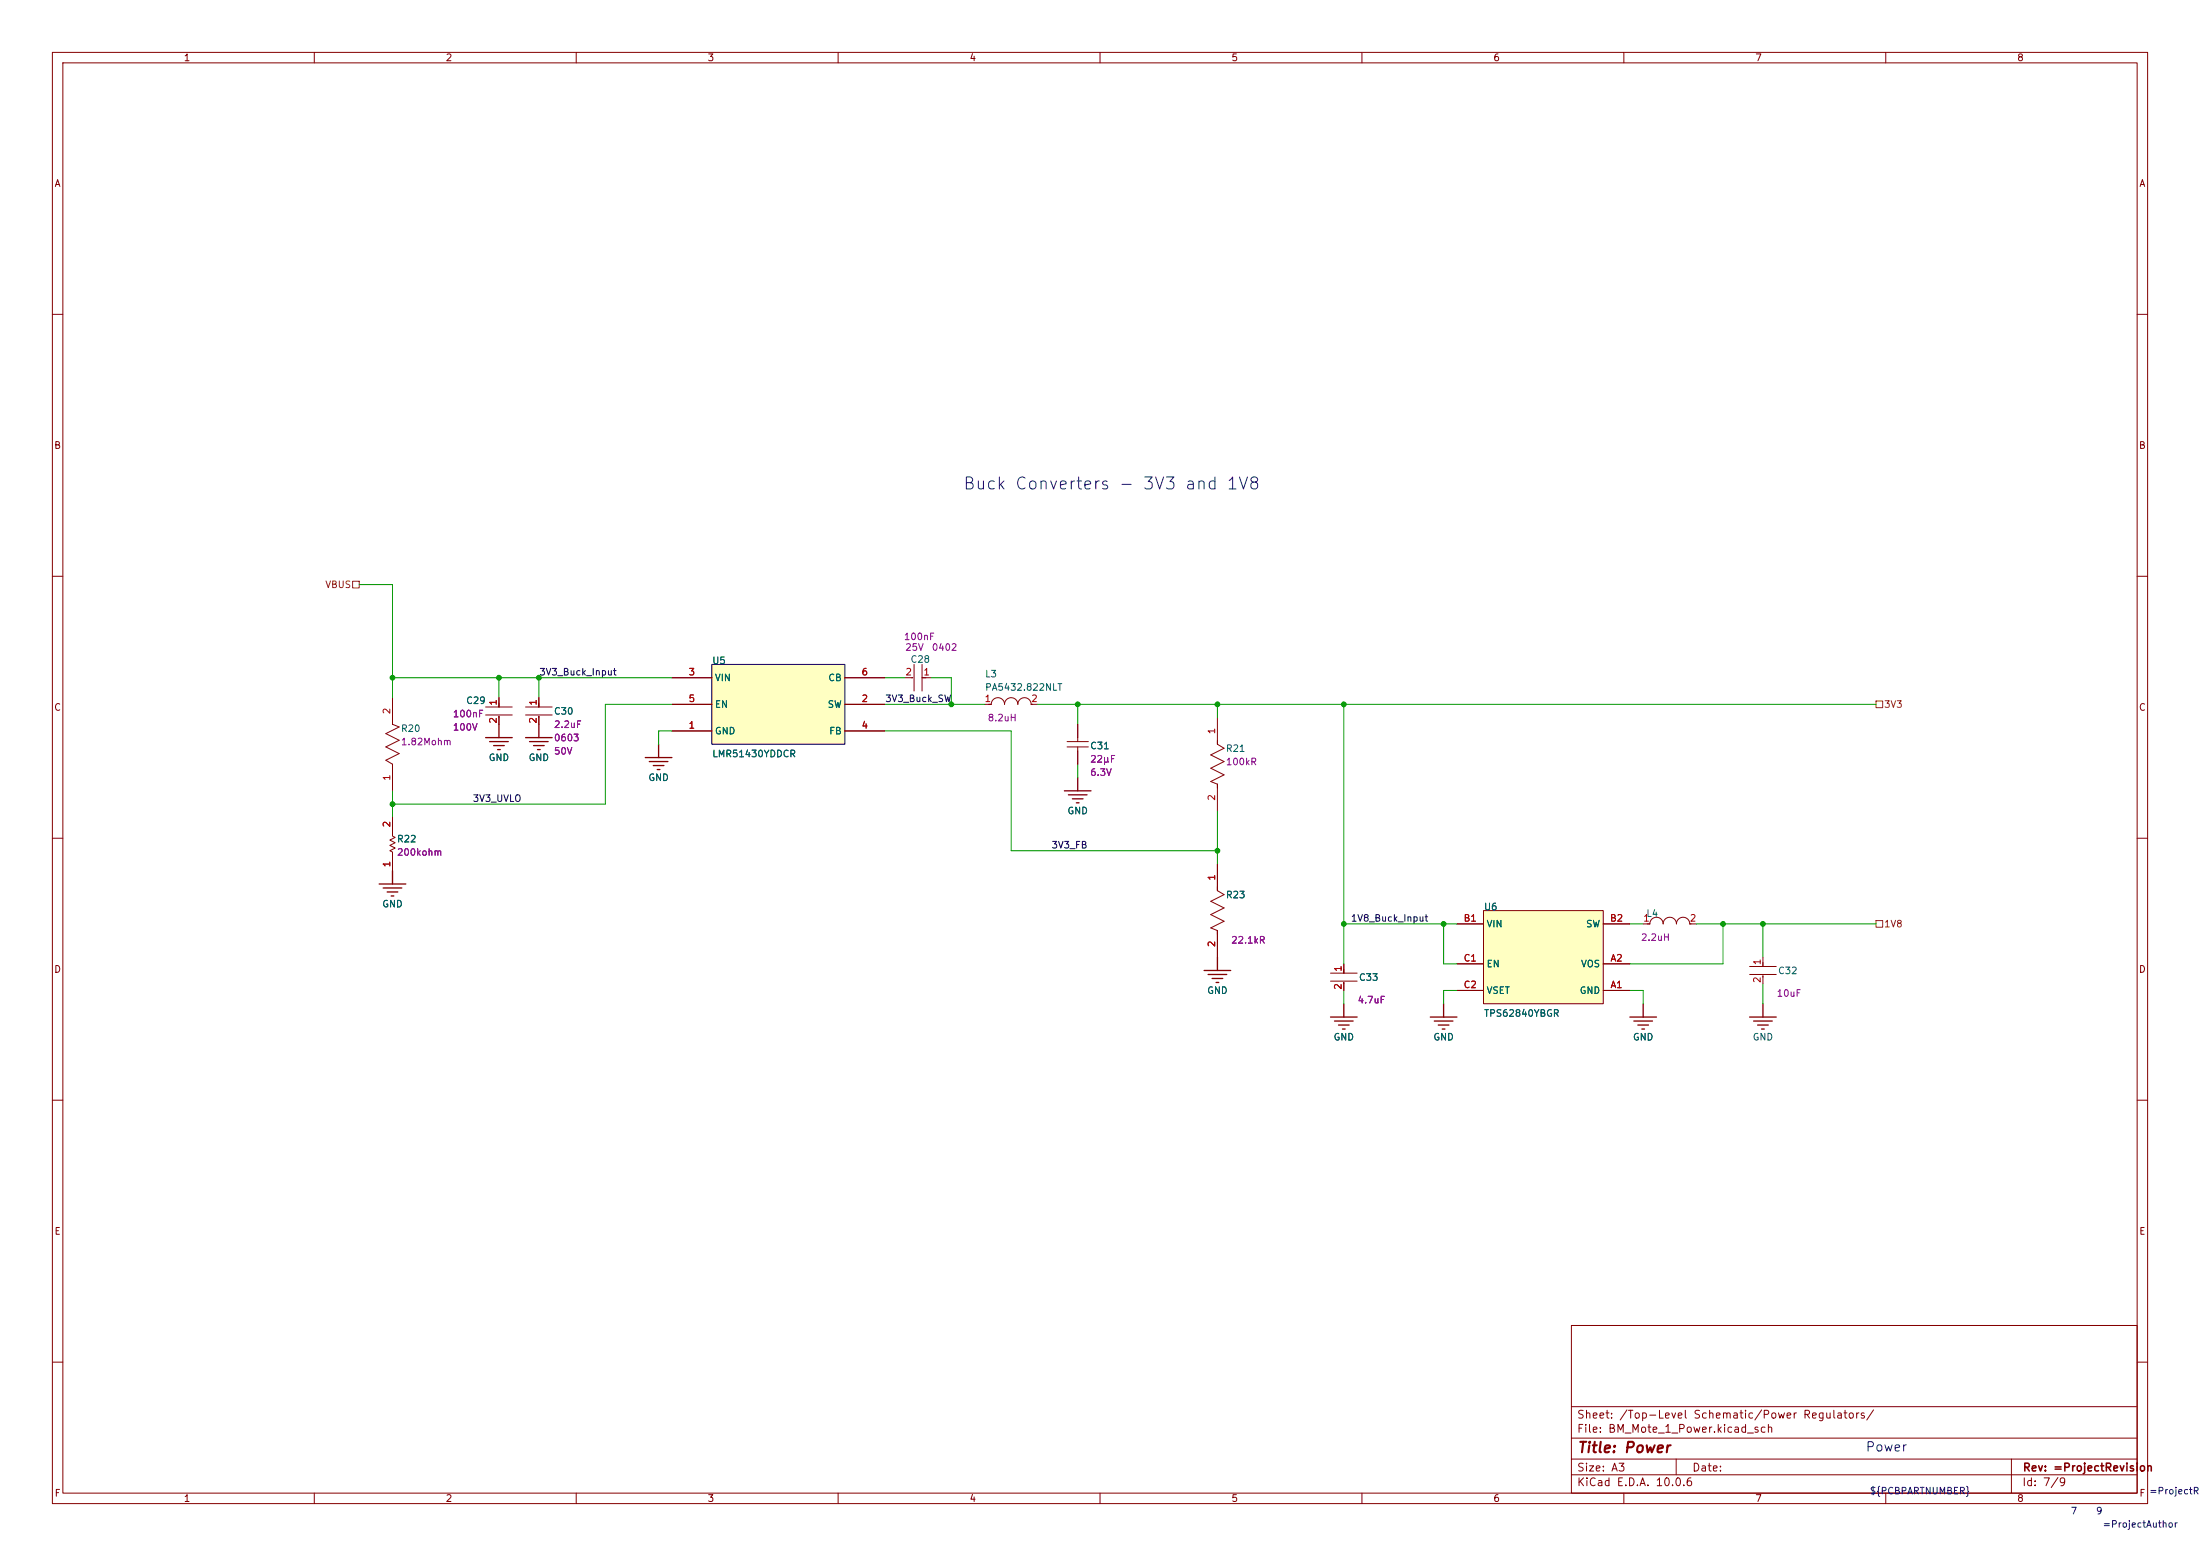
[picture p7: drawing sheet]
<svg xmlns="http://www.w3.org/2000/svg" width="420mm" height="297mm" viewBox="0 0 420 297" stroke-linecap="round" stroke-linejoin="round" font-family="sans-serif">
<g fill="none" stroke="#840000" stroke-width=".19">
<path d="M10 10h400v277h-400zM12 12h396v273h-396zM60 10v2M110 10v2M160 10v2M210 10v2M260 10v2M310 10v2M360 10v2M10 60h2M408 60h2M10 110h2"/>
<path d="M408 110h2M10 160h2M408 160h2M10 210h2M408 210h2M300 253h108v32h-108zM10 260h2M300 278.5h108M300 274.5h108M300 268.5h108M320 278.5v3M384 278.5v6.5"/>
<path d="M408 260h2M60 285v2M110 285v2M160 285v2M210 285v2M260 285v2M300 281.5h108M310 285v2M360 285v2"/>
</g>
<path d="M95.2 138.3v2.5M92.7 140.8h5.1M93.5 141.6h3.5M94.2 142.3h2.1M95 143.1h.5" fill="none" stroke="#840000" stroke-width=".25"/>
<path d="M283.2 173.8h22.9v17.8h-22.9z" fill="#ffffc2"/>
<path d="M283.2 173.8h22.9v17.8h-22.9z" fill="none" stroke="#800000" stroke-width=".19"/>
<g fill="none" stroke="#840000" stroke-width=".19">
<path d="M74.9 133.2v5.1l1.3 .5-2.5 1.2 2.5 1.3-2.5 1.3 2.5 1.2-2.5 1.3 1.2 .8v5.1M92.7 135h5.1M92.7 136.5h5.1M95.2 133.2v1.8M95.2 136.7v1.6M100.3 135h5.1M100.3 136.5h5.1M102.9 133.2v1.8M102.9 136.7v1.6M172.7 129.4h1.5M174.5 126.8v5.1M176 129.4h1.8"/>
<path d="M176 126.8v5.1M188 134.4h1.2a1.27 1.27 0 0 1 1.3-1.2 1.27 1.27 0 0 1 1.3 1.2 1.27 1.27 0 0 1 1.2-1.2 1.27 1.27 0 0 1 1.3 1.2 1.27 1.27 0 0 1 1.3-1.2 1.27 1.27 0 0 1 1.2 1.2h1.3M205.7 138.3v3.3M232.4 137v5.1l1.3 .7-2.6 1.3 2.6 1.3-2.6 1.2 2.6 1.3-2.6 1.3 1.3 .5v5.1M74.9 156v3.6l.5 .2-1 .6 1 .5-1 .5 1 .5-1 .5 .5 .2v3.6M203.7 141.6h4.1M203.7 142.6h4.1M205.7 142.6v3.3M232.4 164.9v5.1l1.3 .8-2.6 1.2 2.6 1.3-2.6 1.3 2.6 1.2-2.6 1.3 1.3 .5v5.1M278.1 176.4h5.1M306.1 176.4h5M313.7 176.4h1.3a1.27 1.27 0 0 1 1.2-1.3 1.27 1.27 0 0 1 1.3 1.3 1.27 1.27 0 0 1 1.3-1.3 1.27 1.27 0 0 1 1.2 1.3 1.27 1.27 0 0 1 1.3-1.3 1.27 1.27 0 0 1 1.3 1.3h1.2"/>
<path d="M254 185.8h5.1M254 187.3h5.1M256.5 184v1.8M256.5 187.5v1.6M278.1 189.1h5.1M278.1 184h5.1M306.1 189.1h5M306.1 184h5M334 184.5h5.1M334 186h5.1M336.5 182.7v1.8M336.5 186.3v1.5"/>
</g>
<g fill="none" stroke="#840000" stroke-width=".25">
<path d="M203.2 151h5.1M204 151.7h3.5M204.7 152.5h2.1M205.5 153.2h.5M205.7 148.4v2.6M72.4 168.7h5.1M73.2 169.5h3.5M73.9 170.3h2M74.7 171h.5M74.9 166.2v2.5M229.9 185.2h5M230.6 186h3.6"/>
<path d="M231.4 186.8h2M232.2 187.5h.5M232.4 182.7v2.5M254 194.1h5.1M254.8 194.9h3.5M255.5 195.7h2.1M256.3 196.4h.5M256.5 191.6v2.5M273 194.1h5.1M273.8 194.9h3.6M274.6 195.7h2M275.3 196.4h.5"/>
<path d="M275.6 191.6v2.5M311.1 194.1h5.1M311.9 194.9h3.6M312.7 195.7h2M313.4 196.4h.5M313.7 191.6v2.5M334 194.1h5.1M334.8 194.9h3.5M335.5 195.7h2.1M336.3 196.4h.5M336.5 191.6v2.5"/>
</g>
<path d="M135.9 126.8h25.4v15.3h-25.4z" fill="#ffffc2"/>
<path d="M135.9 126.8h25.4v15.3h-25.4z" fill="none" stroke="#000" stroke-width=".19"/>
<g fill="none" stroke="#840000" stroke-width=".19">
<path d="M95.2 133.2v1.8M95.2 136.7v1.6M102.9 133.2v1.8M102.9 136.7v1.6M128.3 139.5h7.6M128.3 134.4h7.6M128.3 129.4h7.6M161.3 139.5h7.6M161.3 134.4h7.6M161.3 129.4h7.6M205.7 138.3v2.5M74.9 156v2.6"/>
<path d="M205.7 143.3v2.6M74.9 163.7v2.5M232.4 164.9v5.1M232.4 177.6v5.1M278.1 176.4h5.1M306.1 176.4h5M256.5 184v1.8M256.5 187.5v1.6M278.1 189.1h5.1M278.1 184h5.1M306.1 189.1h5M306.1 184h5"/>
</g>
<path d="M102.9 138.3v2.5M100.3 140.8h5.1M101.1 141.6h3.5M101.9 142.3h2M102.6 143.1h.5M123.2 144.6h5.1M124 145.4h3.5M124.7 146.1h2M125.5 146.9h.5M125.7 142.1v2.5" fill="none" stroke="#840000" stroke-width=".25"/>
<path d="M67.3 110.9h1.3v1.3h-1.3zM358.1 133.8h1.3v1.3h-1.3zM358.1 175.7h1.3v1.3h-1.3z" fill="none" stroke="#725600" stroke-width=".19"/>
<g fill="none" stroke="#009600" stroke-width=".19">
<path d="M68.6 111.6h6.3v21.6M74.9 129.4h53.4M95.2 129.4v3.8M102.9 129.4v3.8M128.3 134.4h-12.7v19.1h-40.7M128.3 139.5h-2.6v2.6M168.9 139.5h24.1v22.9h39.4M168.9 129.4h3.8M168.9 134.4h19.1M177.8 129.4h3.8v5M198.1 134.4h160M205.7 134.4v3.9"/>
<path d="M232.4 134.4v2.6M256.5 134.4v49.6M74.9 151v5M205.7 145.9v2.5M232.4 154.8v10.1M256.5 176.4h21.6M275.6 176.4v7.6h2.5M311.1 176.4h2.6M323.8 176.4h34.3M328.9 176.4v7.6h-17.8M336.5 176.4v6.3M256.5 189.1v2.5"/>
<path d="M278.1 189.1h-2.5v2.5M311.1 189.1h2.6v2.5M336.5 187.8v3.8"/>
</g>
<g fill="#009600" stroke="#009600" stroke-width=".19">
<circle cx="336.5" cy="176.4" r=".46"/>
<circle cx="328.9" cy="176.4" r=".46"/>
<circle cx="275.6" cy="176.4" r=".46"/>
<circle cx="256.5" cy="176.4" r=".46"/>
<circle cx="232.4" cy="134.4" r=".46"/>
<circle cx="256.5" cy="134.4" r=".46"/>
<circle cx="205.7" cy="134.4" r=".46"/>
<circle cx="181.6" cy="134.4" r=".46"/>
<circle cx="232.4" cy="162.4" r=".46"/>
<circle cx="74.9" cy="129.4" r=".46"/>
<circle cx="74.9" cy="153.5" r=".46"/>
<circle cx="95.2" cy="129.4" r=".46"/>
<circle cx="102.9" cy="129.4" r=".46"/>
</g>
<text font-size="2.3" fill="#0000c2" x="183.7" y="94">Buck Converters - 3V3 and 1V8</text>
<text font-size="2" fill="#840000" x="301" y="277.8">Title: Power</text>
<text font-size="1.8" fill="#0000c2" x="356" y="277.5">Power</text>
<g font-size="1.5" fill="#840000">
<text x="300.9" y="273.8">File: BM_Mote_1_Power.kicad_sch</text>
<text x="300.9" y="271.1">Sheet: /Top-Level Schematic/Power Regulators/</text>
<text x="300.9" y="281.2">Size: A3</text>
<text x="322.9" y="281.2">Date:</text>
<text x="386" y="281.2">Rev: =ProjectRevision</text>
<text x="300.9" y="284">KiCad E.D.A. 10.0.6</text>
<text x="385.9" y="284">Id: 7/9</text>
</g>
<g font-size="1.3" fill="#840000">
<text x="35" y="12">1</text>
<text x="85" y="12">2</text>
<text x="135" y="12">3</text>
<text x="185" y="12">4</text>
<text x="235" y="12">5</text>
<text x="285" y="12">6</text>
<text x="335" y="12">7</text>
<text x="385" y="12">8</text>
<text x="10.3" y="36">A</text>
<text x="408.3" y="36">A</text>
<text x="10.2" y="86">B</text>
<text x="408.2" y="86">B</text>
<text x="10.2" y="136">C</text>
<text x="408.2" y="136">C</text>
<text x="10.2" y="186">D</text>
<text x="408.2" y="186">D</text>
<text x="10.3" y="236">E</text>
<text x="408.3" y="236">E</text>
<text x="10.3" y="286">F</text>
<text x="35" y="287">1</text>
<text x="85" y="287">2</text>
<text x="135" y="287">3</text>
<text x="185" y="287">4</text>
<text x="235" y="287">5</text>
<text x="285" y="287">6</text>
<text x="335" y="287">7</text>
<text x="385" y="287">8</text>
<text x="408.3" y="286">F</text>
</g>
<g font-size="1.3" fill="#725600">
<text x="62" y="112.5">VBUS</text>
<text x="359.6" y="135.4">3V3</text>
<text x="359.6" y="177.3">1V8</text>
</g>
<g font-size="1.3" fill="#840084">
<text x="172.5" y="122.5">100nF</text>
<text x="172.7" y="124.5">25V</text>
<text x="177.8" y="124.5">0402</text>
<text x="86.3" y="137.2">100nF</text>
<text x="188.5" y="138">8.2uH</text>
<text x="76.4" y="142.6">1.82Mohm</text>
<text x="86.3" y="139.8">100V</text>
<text x="105.6" y="139.3">2.2uF</text>
<text x="105.6" y="141.8">0603</text>
<text x="105.6" y="144.3">50V</text>
<text x="208" y="145.9">22µF</text>
<text x="208" y="148.4">6.3V</text>
<text x="233.9" y="146.4">100kR</text>
<text x="75.7" y="163.6">200kohm</text>
<text x="313.2" y="179.9">2.2uH</text>
<text x="234.9" y="180.4">22.1kR</text>
<text x="259.1" y="191.8">4.7uF</text>
<text x="339.1" y="190.6">10uF</text>
</g>
<g font-size="1.3" fill="#0f0f0f">
<text x="102.8" y="129.2">3V3_Buck_Input</text>
<text x="168.9" y="134.3">3V3_Buck_SW</text>
<text x="90.1" y="153.4">3V3_UVLO</text>
<text x="200.6" y="162.3">3V3_FB</text>
<text x="257.8" y="176.2">1V8_Buck_Input</text>
</g>
<g font-size="1.3" fill="#a90000">
<text x="131.3" y="129.2">3</text>
<text x="164.4" y="129.2">6</text>
<text x="172.8" y="129.2">2</text>
<text x="176.2" y="129.2">1</text>
<text x="74.8" y="136.4" transform="rotate(-90 74.8 136.4)">2</text>
<text x="95.1" y="134.8" transform="rotate(-90 95.1 134.8)">1</text>
<text x="102.7" y="134.8" transform="rotate(-90 102.7 134.8)">1</text>
<text x="131.3" y="134.3">5</text>
<text x="164.4" y="134.3">2</text>
<text x="187.9" y="134.3">1</text>
<text x="196.8" y="134.3">2</text>
<text x="95.1" y="138.2" transform="rotate(-90 95.1 138.2)">2</text>
<text x="102.7" y="138.2" transform="rotate(-90 102.7 138.2)">2</text>
<text x="131.3" y="139.4">1</text>
<text x="164.4" y="139.4">4</text>
<text x="232.3" y="140.3" transform="rotate(-90 232.3 140.3)">1</text>
<text x="74.8" y="149.1" transform="rotate(-90 74.8 149.1)">1</text>
<text x="232.3" y="153" transform="rotate(-90 232.3 153)">2</text>
<text x="74.8" y="158" transform="rotate(-90 74.8 158)">2</text>
<text x="74.8" y="165.7" transform="rotate(-90 74.8 165.7)">1</text>
<text x="232.3" y="168.2" transform="rotate(-90 232.3 168.2)">1</text>
<text x="279.3" y="176.2">B1</text>
<text x="307.2" y="176.2">B2</text>
<text x="313.6" y="176.2">1</text>
<text x="322.5" y="176.2">2</text>
<text x="232.3" y="180.9" transform="rotate(-90 232.3 180.9)">2</text>
<text x="256.4" y="185.6" transform="rotate(-90 256.4 185.6)">1</text>
<text x="279.3" y="183.8">C1</text>
<text x="307.3" y="183.8">A2</text>
<text x="336.4" y="184.3" transform="rotate(-90 336.4 184.3)">1</text>
<text x="256.4" y="189" transform="rotate(-90 256.4 189)">2</text>
<text x="279.3" y="188.9">C2</text>
<text x="307.3" y="188.9">A1</text>
<text x="336.4" y="187.8" transform="rotate(-90 336.4 187.8)">2</text>
</g>
<g font-size="1.3" fill="#006464">
<text x="135.9" y="127.1">U5</text>
<text x="136.4" y="130.3">VIN</text>
<text x="158" y="130.3">CB</text>
<text x="173.7" y="126.8">C28</text>
<text x="187.9" y="129.6">L3</text>
<text x="88.9" y="134.7">C29</text>
<text x="105.6" y="136.7">C30</text>
<text x="136.4" y="135.4">EN</text>
<text x="157.9" y="135.4">SW</text>
<text x="187.9" y="132.1">PA5432.822NLT</text>
<text x="76.4" y="140">R20</text>
<text x="136.4" y="140.5">GND</text>
<text x="158.2" y="140.5">FB</text>
<text x="208" y="143.3">C31</text>
<text x="233.9" y="143.8">R21</text>
<text x="93.2" y="145.6">GND</text>
<text x="100.8" y="145.6">GND</text>
<text x="123.7" y="149.4">GND</text>
<text x="135.9" y="144.8">LMR51430YDDCR</text>
<text x="203.7" y="155.7">GND</text>
<text x="75.7" y="161.1">R22</text>
<text x="72.9" y="173.5">GND</text>
<text x="233.9" y="171.8">R23</text>
<text x="283.2" y="174.1">U6</text>
<text x="283.7" y="177.3">VIN</text>
<text x="302.7" y="177.3">SW</text>
<text x="314.2" y="175.3">L4</text>
<text x="283.7" y="184.9">EN</text>
<text x="301.7" y="184.9">VOS</text>
<text x="230.3" y="190">GND</text>
<text x="259.3" y="187.5">C33</text>
<text x="283.7" y="190">VSET</text>
<text x="301.5" y="190">GND</text>
<text x="339.3" y="186.2">C32</text>
<text x="283.2" y="194.4">TPS62840YBGR</text>
<text x="254.5" y="198.9">GND</text>
<text x="273.5" y="198.9">GND</text>
<text x="311.6" y="198.9">GND</text>
<text x="334.5" y="198.9">GND</text>
</g>
<g font-size="1.3" fill="#0000c2">
<text x="356.8" y="285.5">${PCBPARTNUMBER}</text>
<text x="410.2" y="285.5">=ProjectRev</text>
<text x="395.2" y="289.4">7</text>
<text x="400" y="289.4">9</text>
<text x="401.3" y="291.9">=ProjectAuthor</text>
</g>
</svg>
